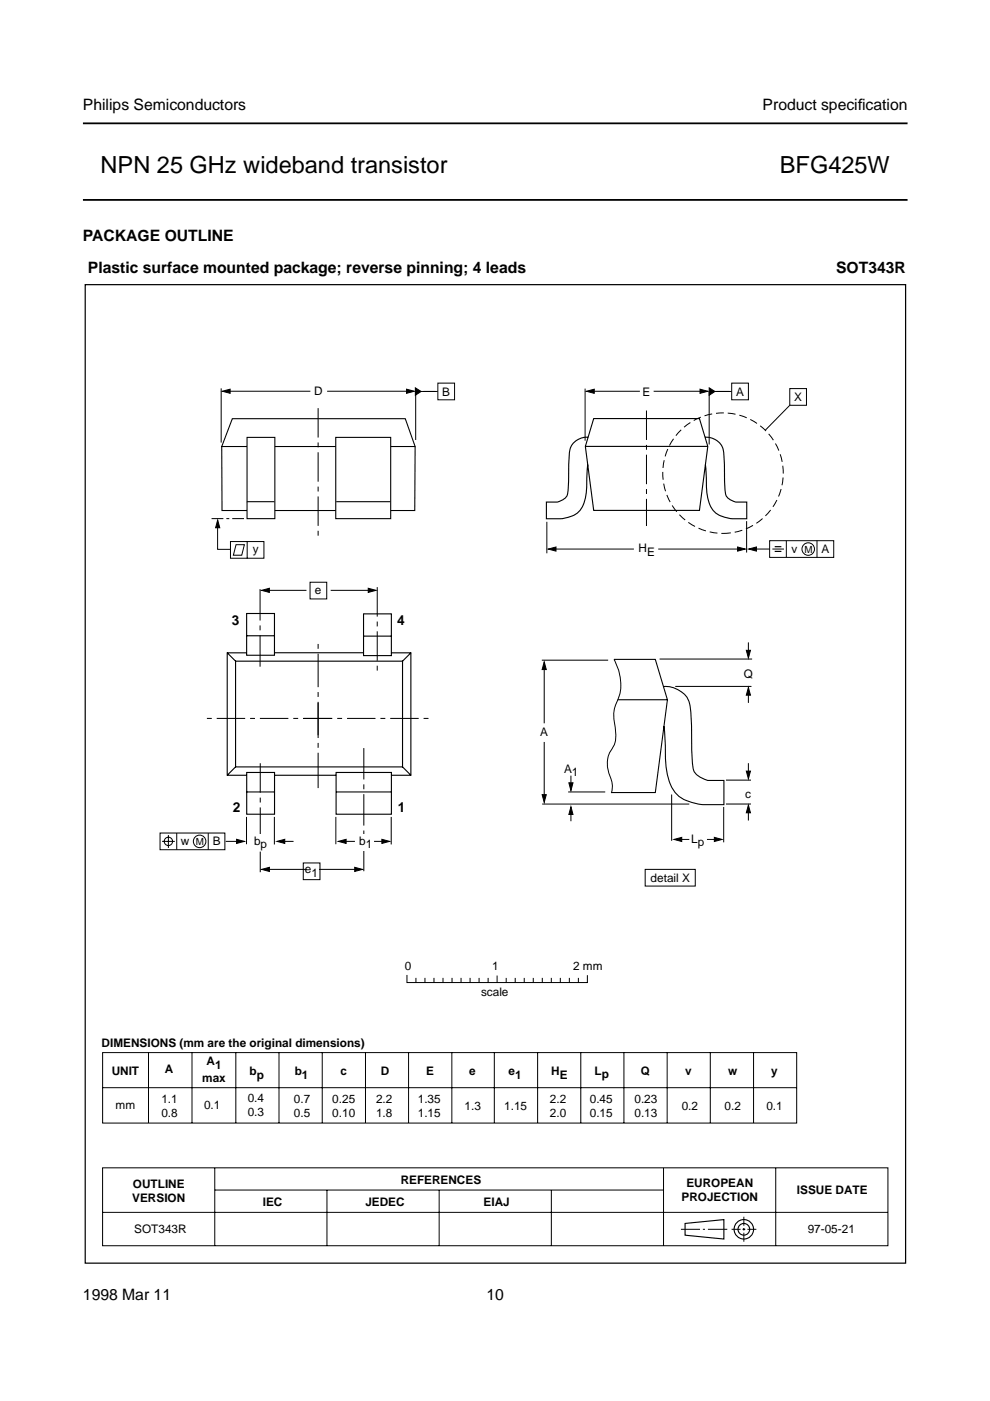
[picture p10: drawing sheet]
<svg xmlns="http://www.w3.org/2000/svg" width="210mm" height="297mm" viewBox="0 0 210 297" stroke-linecap="round" stroke-linejoin="round" font-family="sans-serif">
<path d="M17.6 26.2h174.8M17.6 42.4h174.8" fill="none" stroke="#000" stroke-width=".38"/>
<g fill="none" stroke="#000" stroke-width=".21">
<path d="M46.9 82.3v11.5M48.1 83h17.7M69.4 83h17.6M88.1 82.4v10.9M88.6 83h4.2M92.8 81.2h3.6v3.6h-3.6zM124.1 82.4v11M125.1 83h10.6M138.6 83h10.6M150.4 82.9v11.3M150.9 83h4.2M155.1 81.2h3.6v3.6h-3.6z"/>
<path d="M115.9 110.6v6.7M117.1 116.4h17.3M139.6 116.4h17.4M159.6 116.4h3.6M163.2 114.6h13.6v3.6h-13.6zM163.8 116.4h2.4M166.7 114.6v3.6M173.2 114.6v3.6M114.9 140h14M139.8 139.7h19.7M158.7 136.2v2.5M115.4 141.6v11.8"/>
<path d="M115.4 157.3v11.8M143.2 145.5h16.1M158.7 146.5v2.5M52.3 173.2v5.8M58.2 173.2v5.8M59.6 178.4h2.6M115 170.5h31.1M120.5 167.9h7.8M121 164.5v2.6M121 172v2.1M142.4 168.4v9.9M143.8 178h2.3"/>
<path d="M149.9 178h2.1M153.4 171.1v7.5M153.9 170.5h5.3M153.9 165.4h5.3M158.7 161.8v2.5M158.7 171.5v2.5M56.4 184.3h8.6M67.6 184.3h8.4M136.8 184.3h10.6v3.6h-10.6zM21.8 247.6h166.5v16.5h-166.5zM21.8 257h166.5M45.5 247.6v16.5"/>
<path d="M45.6 252.3h95M69.3 252.3v11.8M93.1 252.3v11.8M116.9 252.3v11.8M140.7 247.6v16.5M157.7 258v1.9M164.5 247.6v16.5M144.4 260.6h4M149 260.6h.5M150.1 260.6h4.1M155.1 260.6h1.9M157.4 260.6h.6"/>
<path d="M157.7 260.4v.5M157.7 261.4v1.9M158.5 260.6h1.9"/>
<circle cx="171.4" cy="116.4" r="1.33"/>
</g>
<g fill="none" stroke="#000" stroke-width=".24">
<path d="M145.2 259.4l8.3-.8v4.1l-8.3-.8z"/>
<circle cx="157.7" cy="260.6" r="2.06"/>
<circle cx="157.7" cy="260.6" r="1.24"/>
</g>
<g fill="#000" stroke="#000" stroke-width=".21">
<path d="M47.1 83l1.7-.5v.9zM86.2 82.5l1.6 .5-1.6 .4zM88.1 82.2l1.2 .8-1.2 .8zM124.3 83l1.7-.5v.9zM148.4 82.5l1.7 .5-1.7 .4zM150.4 82.2l1.2 .8-1.2 .8zM116.2 116.4l1.7-.4v.9zM156.4 116l1.6 .4-1.6 .5zM158.7 116.4l1.7-.4v.8zM158.2 137.9h.9l-.4 1.6zM115.4 140.3l.4 1.7h-.9zM158.7 145.8l.4 1.6h-.9z"/>
<path d="M58.7 178.4l1.7-.5v.9zM114.9 168.5h.9l-.4 1.6zM121 171l.5 1.7h-.9zM120.6 166h.9l-.5 1.6zM142.9 178l1.6-.5v.9zM151.5 177.5l1.6 .5-1.6 .4zM158.7 170.7l.4 1.6h-.9zM158.2 163.5h.9l-.4 1.6zM55.5 184.3l1.6-.4v.9zM75.2 183.9l1.7 .4-1.7 .5z"/>
</g>
<path d="M64.4 152.3h27.2M70.3 152.3h-26.9" fill="none" stroke="#000" stroke-width=".21" stroke-dasharray="6 1 1 1" stroke-linecap="butt"/>
<path d="M67.4 155.9v-19.7" fill="none" stroke="#000" stroke-width=".21" stroke-dasharray="7.1 1 1 1" stroke-linecap="butt"/>
<path d="M67.4 149v18.4" fill="none" stroke="#000" stroke-width=".21" stroke-dasharray="7.5 1 1 1" stroke-linecap="butt"/>
<path d="M164.3 115.9h1.4M164.3 116.9h1.4" fill="none" stroke="#000" stroke-width=".25"/>
<path d="M18.1 60.4h173.9v207.4h-173.9z" fill="none" stroke="#000" stroke-width=".26"/>
<path d="M47 94.7h41M49.3 88.8h36.6l2.1 5.9-.1 13.5h-40.8l-.1-13.5z" fill="none" stroke="#000" stroke-width=".23"/>
<path d="M71.2 92.7h11.6v17.3h-11.6z" fill="#fff" stroke="#000" stroke-width=".23"/>
<path d="M71.3 106.4h11.4" fill="none" stroke="#000" stroke-width=".23"/>
<path d="M52.4 92.7h5.9v17.3h-5.9z" fill="#fff" stroke="#000" stroke-width=".23"/>
<path d="M52.3 106.4h5.9M130.2 139.8h8.7l2.6 8.6-2.6 19.6h-9.3M130.9 148.4h10.6M140.7 145.6a5.2 5.2 0 0 1 5.8 5.2l.1 5.7a30.8 30.8 0 0 0 .5 6.8 4.3 4.3 0 0 0 3 2.2h3.4v5.1h-4.3a9.7 9.7 0 0 1-5.9-2.4 12.7 12.7 0 0 1-2.2-8.3l-.3-5.9" fill="none" stroke="#000" stroke-width=".23"/>
<g fill="none" stroke="#000" stroke-width=".21">
<path d="M167.5 82.4h3.5v3.5h-3.5zM167.5 85.9l-5.3 5.3M158.3 110.5v6.7M130.2 139.8a10.1 10.1 0 0 1 .2 9.9 6.6 6.6 0 0 0-.1 3.5 8.1 8.1 0 0 1-.2 5 6.2 6.2 0 0 0-.5 7.1 4.5 4.5 0 0 1 0 2.8M33.9 176.6h13.8v3.6h-13.8zM34.4 178.4h2.7M35.7 177v2.8M37.5 176.6v3.6M44.2 176.6v3.6M47.9 178.4h3M71.2 173.2v5.8M72.7 178.4h2.6"/>
<path d="M79.3 178.4h2.4M82.9 173.2v5.8M86.3 206.8v1.5h38.2v-1.4M88.2 207.4v.9M90.1 207.4v.9M92 207.4v.9M93.9 207.4v.9M95.8 207.4v.9M97.8 207.4v.9M99.7 207.4v.9M101.6 207.4v.9M103.5 207.4v.9"/>
<path d="M105.4 206.9v1.4M107.3 207.4v.9M109.2 207.4v.9M111.2 207.4v.9M113.1 207.4v.9M115 207.4v.9M116.9 207.4v.9M118.8 207.4v.9M120.7 207.4v.9M122.6 207.4v.9"/>
<circle cx="35.7" cy="178.4" r=".89"/>
<circle cx="42.3" cy="178.4" r="1.33"/>
</g>
<circle cx="153.3" cy="100.3" r="12.8" fill="none" stroke="#000" stroke-width=".21" stroke-dasharray="1.7 .8" stroke-linecap="butt"/>
<path d="M67.4 86.5v27.9M137.1 87v24.5M55.2 161.8v23.1" fill="none" stroke="#000" stroke-width=".21" stroke-dasharray="6.2 1 1 1" stroke-linecap="butt"/>
<path d="M50.2 177.9l1.6 .5-1.6 .4zM71.7 178.4l1.7-.5v.9zM81 177.9l1.6 .5-1.6 .4z" fill="#000" stroke="#000" stroke-width=".21"/>
<g fill="none" stroke="#000" stroke-width=".24">
<path d="M124.1 94.6h26M124.7 92.7a3.7 3.7 0 0 0-4 4l-.1 3.6a13 13 0 0 1-.5 5 3.7 3.7 0 0 1-1.9 1.1h-2.4v3.6h3a5.4 5.4 0 0 0 4.9-3 16.9 16.9 0 0 0 .7-6.4l.2-2.1M125.9 88.7h22.4l1.8 5.9-1.8 13.6h-22.4l-1.8-13.6zM149.5 92.7a3.7 3.7 0 0 1 4 4l.1 3.6a13 13 0 0 0 .5 5 3.7 3.7 0 0 0 1.9 1.1h2.3v3.6h-2.9a5.4 5.4 0 0 1-4.9-3 16.8 16.8 0 0 1-.8-6.4l-.1-2.1M48.2 138.4l1.7 1.8M52.2 138.4h-4v26h4.1M52.3 130.1h5.9v8.8h-5.9zM52.3 134.8h5.9M58.2 138.4h18.8M77.1 130.1h5.9v8.9h-5.9zM77.1 134.9h5.9M83 138.4h4.1v26h-4.1"/>
<path d="M87.1 138.4l-1.8 1.8M49.9 140.2h35.4v22.4h-35.4zM49.9 162.6l-1.7 1.8M52.3 163.8h5.9v8.8h-5.9zM52.3 167.9h5.9M58.2 164.4h13.1M71.3 163.8h11.7v8.8h-11.7zM71.3 167.9h11.7M85.3 162.6l1.8 1.8"/>
</g>
<path d="M54.6 176.8h1.2v3.5h-1.2z" fill="#fff"/>
<g fill="none" stroke="#000" stroke-width=".21">
<path d="M46.1 110.8v5.7h2.7M48.9 114.8h7.1v3.6h-7.1zM50 115.5h1.8l-.5 2.2h-1.8zM52.4 114.8v3.6M56.4 125.2h8.6M65.7 123.4h3.6v3.6h-3.6zM70.1 125.2h8.8M64.3 183h3.5v3.5h-3.5zM21.8 223.2h147.1v14.9h-147.1zM21.8 230.6h147.1M31.5 223.2v14.9M40.7 223.2v14.9"/>
<path d="M50 223.2v14.9M59.2 223.2v14.9M68.3 223.2v14.9M77.5 223.2v14.9M86.6 223.1v15M95.8 223.2v14.9M104.8 223.2v14.9M114 223.2v14.9M123.1 223.2v14.9M132.3 223.2v14.9M141.5 223.2v14.9M150.6 223.2v14.9"/>
<path d="M159.8 223.2v14.9"/>
</g>
<path d="M46.2 110.3l.4 1.6h-.9zM55.5 125.2l1.6-.5v.9zM78.1 124.7l1.6 .5-1.6 .4z" fill="#000" stroke="#000" stroke-width=".21"/>
<path d="M55.1 124.9v17.3M77.1 158.6v26.1" fill="none" stroke="#000" stroke-width=".21" stroke-dasharray="6.7 1 1 1" stroke-linecap="butt"/>
<path d="M80 124.5v18" fill="none" stroke="#000" stroke-width=".21" stroke-dasharray="6.2 1 1 1" stroke-linecap="butt"/>
<path d="M51.7 110h-7" fill="none" stroke="#000" stroke-width=".21" stroke-dasharray="2.5 .6 .6 .6" stroke-linecap="butt"/>
<path d="M76.6 176.8h1.1v3.5h-1.1z" fill="#fff"/>
<g font-size="5">
<text x="21.3" y="36.6">NPN 25 GHz wideband transistor</text>
<text x="165.4" y="36.6">BFG425W</text>
</g>
<g font-size="3.3">
<text x="17.6" y="23.4">Philips Semiconductors</text>
<text x="161.7" y="23.4">Product specif</text>
<text x="181.9" y="23.4">ication</text>
<text x="17.6" y="51.1">PACKAGE OUTLINE</text>
<text x="18.6" y="57.9">Plastic surface mounted package; reverse pinning; 4 leads</text>
<text x="177.3" y="57.9">SOT343R</text>
<text x="17.6" y="275.6">1998 Mar 11</text>
<text x="103.2" y="275.6">10</text>
</g>
<g font-size="2.9">
<text x="49.1" y="132.6">3</text>
<text x="84.2" y="132.6">4</text>
<text x="49.4" y="172.2">2</text>
<text x="84.4" y="172.2">1</text>
</g>
<g font-size="2.5">
<text x="66.6" y="83.8">D</text>
<text x="93.8" y="83.9">B</text>
<text x="136.2" y="83.9">E</text>
<text x="156.1" y="83.9">A</text>
<text x="168.4" y="85.1">X</text>
<text x="53.6" y="117.2">y</text>
<text x="135.4" y="117">H</text>
<text x="137.2" y="117.9">E</text>
<text x="167.8" y="117.2">v</text>
<text x="174.2" y="117.3">A</text>
<text x="66.8" y="125.9">e</text>
<text x="157.7" y="143.8">Q</text>
<text x="114.6" y="156.1">A</text>
<text x="119.6" y="163.8">A</text>
<text x="121.3" y="164.5">1</text>
<text x="158" y="169.2">c</text>
<text x="38.4" y="179.1">w</text>
<text x="45.1" y="179.1">B</text>
<text x="53.9" y="179.1">b</text>
<text x="55.3" y="179.7">p</text>
<text x="76.1" y="179.1">b</text>
<text x="77.5" y="179.7">1</text>
<text x="146.6" y="178.7">Lp</text>
<text x="64.7" y="185.1">e</text>
<text x="66" y="185.9">1</text>
<text x="138" y="187">detail X</text>
<text x="85.8" y="205.7">0</text>
<text x="104.4" y="205.7">1</text>
<text x="121.5" y="205.7">2 mm</text>
<text x="102" y="211.2">scale</text>
<text x="21.5" y="222">DIMENSIONS (mm are the original dimensions)</text>
<text x="23.7" y="227.8">UNIT</text>
<text x="35" y="227.6">A</text>
<text x="43.8" y="225.7">A</text>
<text x="45.6" y="226.6">1</text>
<text x="52.9" y="227.8">b</text>
<text x="62.5" y="227.8">b</text>
<text x="72.2" y="227.8">c</text>
<text x="80.7" y="227.8">D</text>
<text x="90.4" y="227.9">E</text>
<text x="99.5" y="227.8">e</text>
<text x="107.8" y="227.8">e</text>
<text x="116.9" y="227.8">H</text>
<text x="126" y="227.8">L</text>
<text x="135.9" y="227.8">Q</text>
<text x="145.3" y="227.8">v</text>
<text x="154.4" y="227.8">w</text>
<text x="163.5" y="227.8">y</text>
<text x="34.2" y="233.9">1.1</text>
<text x="42.9" y="229.5">max</text>
<text x="52.5" y="233.7">0.4</text>
<text x="54.4" y="228.7">p</text>
<text x="62.3" y="233.9">0.7</text>
<text x="64" y="228.7">1</text>
<text x="70.5" y="233.9">0.25</text>
<text x="79.7" y="233.9">2.2</text>
<text x="88.6" y="233.9">1.35</text>
<text x="109.2" y="228.7">1</text>
<text x="116.6" y="233.9">2.2</text>
<text x="118.7" y="228.7">E</text>
<text x="125.1" y="233.9">0.45</text>
<text x="127.6" y="228.5">p</text>
<text x="134.5" y="233.9">0.23</text>
<text x="24.5" y="235">mm</text>
<text x="34.2" y="236.8">0.8</text>
<text x="43.3" y="235.1">0.1</text>
<text x="52.5" y="236.7">0.3</text>
<text x="62.3" y="236.8">0.5</text>
<text x="70.5" y="236.8">0.10</text>
<text x="79.7" y="236.8">1.8</text>
<text x="88.6" y="236.8">1.15</text>
<text x="98.5" y="235.3">1.3</text>
<text x="106.9" y="235.3">1.15</text>
<text x="116.6" y="236.8">2.0</text>
<text x="125.1" y="236.8">0.15</text>
<text x="134.5" y="236.8">0.13</text>
<text x="144.6" y="235.3">0.2</text>
<text x="153.6" y="235.3">0.2</text>
<text x="162.5" y="235.3">0.1</text>
<text x="28.2" y="252">OUTLINE</text>
<text x="85" y="251">REFERENCES</text>
<text x="145.5" y="251.7">EUROPEAN</text>
<text x="28" y="254.9">VERSION</text>
<text x="55.7" y="255.7">IEC</text>
<text x="77.5" y="255.7">JEDEC</text>
<text x="102.5" y="255.7">EIAJ</text>
<text x="144.5" y="254.6">PROJECTION</text>
<text x="169" y="253.2">ISSUE DATE</text>
<text x="28.5" y="261.5">SOT343R</text>
<text x="171.3" y="261.5">97-05-21</text>
</g>
<g font-size="2.1">
<text x="170.5" y="117.2">M</text>
<text x="41.5" y="179.1">M</text>
</g>
</svg>
